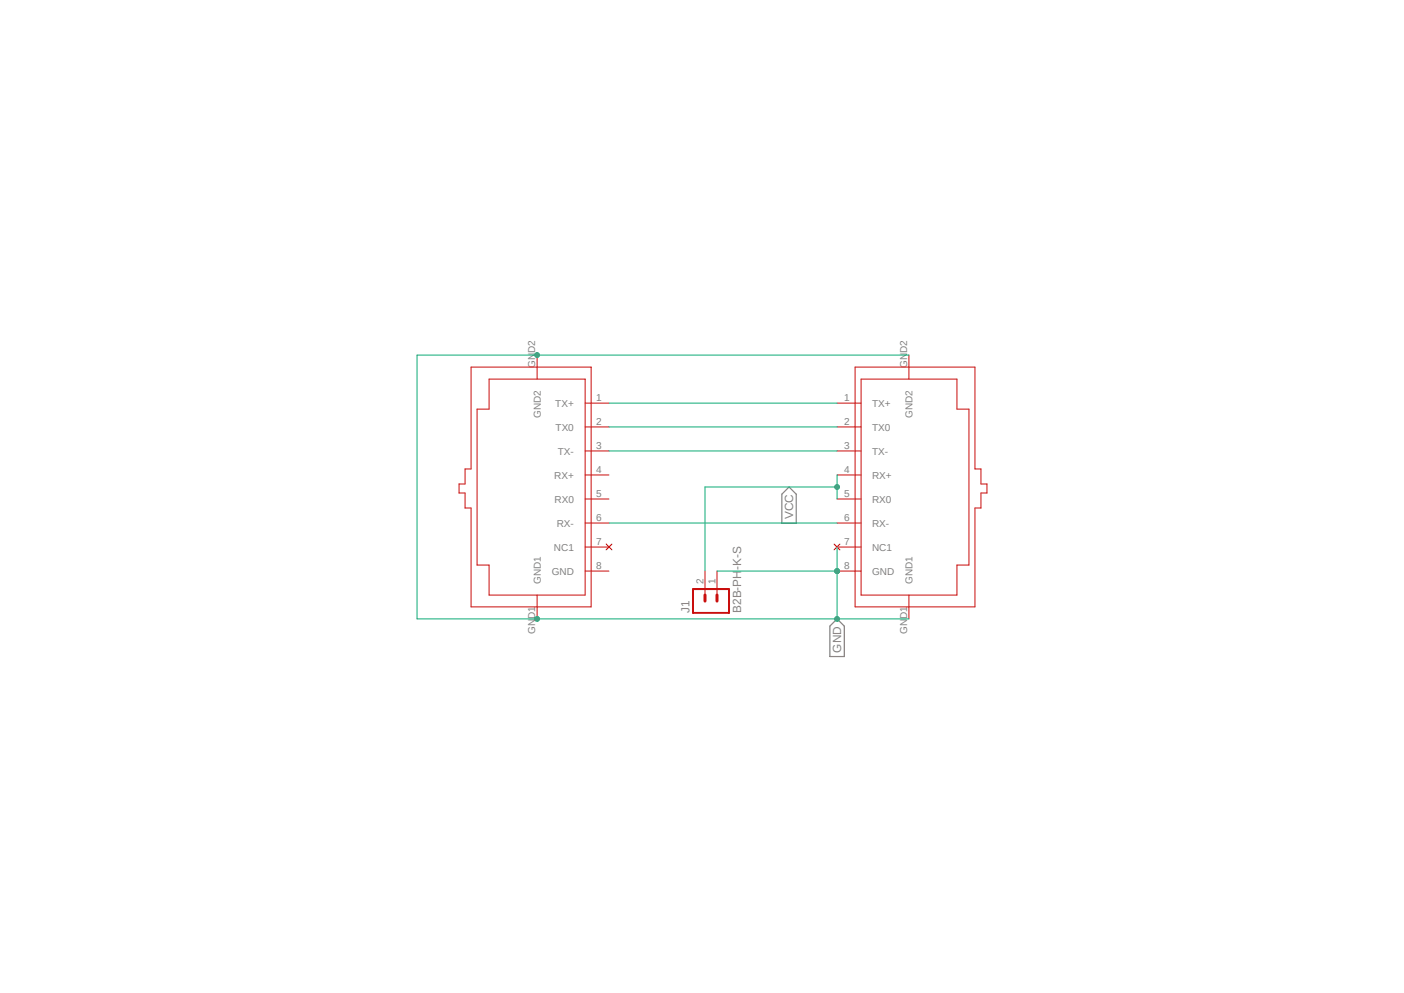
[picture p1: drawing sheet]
<?xml version="1.0" encoding="utf-8"?>
<!DOCTYPE eagle SYSTEM "eagle.dtd">
<eagle version="9.6.2">
<drawing>
<settings>
<setting alwaysvectorfont="no"/>
<setting verticaltext="up"/>
</settings>
<grid distance="0.1" unitdist="inch" unit="inch" style="lines" multiple="1" display="no" altdistance="0.01" altunitdist="inch" altunit="inch"/>
<schematic xreflabel="%F%N/%S.%C%R" xrefpart="/%S.%C%R">
<libraries>
<library name="con-amphenol-rj45-ld">
<symbols>
<symbol name="RJ45-TRAFO">
<wire x1="-13.97" y1="-25.4" x2="-13.97" y2="25.4" width="0.1904" layer="94"/>
<wire x1="-13.97" y1="25.4" x2="11.43" y2="25.4" width="0.1904" layer="94"/>
<wire x1="11.43" y1="25.4" x2="11.43" y2="3.81" width="0.1904" layer="94"/>
<wire x1="11.43" y1="3.81" x2="12.7" y2="3.81" width="0.1904" layer="94"/>
<wire x1="12.7" y1="3.81" x2="12.7" y2="0.635" width="0.1904" layer="94"/>
<wire x1="12.7" y1="0.635" x2="13.97" y2="0.635" width="0.1904" layer="94"/>
<wire x1="13.97" y1="0.635" x2="13.97" y2="-1.27" width="0.1904" layer="94"/>
<wire x1="13.97" y1="-1.27" x2="12.7" y2="-1.27" width="0.1904" layer="94"/>
<wire x1="12.7" y1="-1.27" x2="12.7" y2="-4.445" width="0.1904" layer="94"/>
<wire x1="12.7" y1="-4.445" x2="11.43" y2="-4.445" width="0.1904" layer="94"/>
<wire x1="11.43" y1="-4.445" x2="11.43" y2="-25.4" width="0.1904" layer="94"/>
<wire x1="11.43" y1="-25.4" x2="-13.97" y2="-25.4" width="0.1904" layer="94"/>
<wire x1="-12.7" y1="-22.86" x2="-12.7" y2="22.86" width="0.1904" layer="94"/>
<wire x1="-12.7" y1="22.86" x2="7.62" y2="22.86" width="0.1904" layer="94"/>
<wire x1="7.62" y1="22.86" x2="7.62" y2="16.51" width="0.1904" layer="94"/>
<wire x1="7.62" y1="16.51" x2="10.16" y2="16.51" width="0.1904" layer="94"/>
<wire x1="10.16" y1="16.51" x2="10.16" y2="-16.51" width="0.1904" layer="94"/>
<wire x1="10.16" y1="-16.51" x2="7.62" y2="-16.51" width="0.1904" layer="94"/>
<wire x1="7.62" y1="-16.51" x2="7.62" y2="-22.86" width="0.1904" layer="94"/>
<wire x1="7.62" y1="-22.86" x2="-12.7" y2="-22.86" width="0.1904" layer="94"/>
<pin name="TX+" x="-17.78" y="17.78" length="middle"/>
<pin name="TX0" x="-17.78" y="12.7" length="middle"/>
<pin name="TX-" x="-17.78" y="7.62" length="middle"/>
<pin name="RX+" x="-17.78" y="2.54" length="middle"/>
<pin name="RX0" x="-17.78" y="-2.54" length="middle"/>
<pin name="RX-" x="-17.78" y="-7.62" length="middle"/>
<pin name="NC1" x="-17.78" y="-12.7" length="middle" direction="nc"/>
<pin name="GND" x="-17.78" y="-17.78" length="middle" direction="sup"/>
<pin name="GND2" x="-2.54" y="27.94" length="middle" direction="sup" rot="R270"/>
<pin name="GND1" x="-2.54" y="-27.94" length="middle" direction="sup" rot="R90"/>
</symbol>
</symbols>
<devicesets>
<deviceset name="RJ45-TRAFO">
<gates>
<gate name="G$1" symbol="RJ45-TRAFO" x="0" y="0"/>
</gates>
<devices>
<device name="" package="RJ45-TRAFO">
<connects>
<connect gate="G$1" pin="GND" pad="8"/>
<connect gate="G$1" pin="GND1" pad="GND1"/>
<connect gate="G$1" pin="GND2" pad="GND2"/>
<connect gate="G$1" pin="NC1" pad="7"/>
<connect gate="G$1" pin="RX+" pad="4"/>
<connect gate="G$1" pin="RX-" pad="6"/>
<connect gate="G$1" pin="RX0" pad="5"/>
<connect gate="G$1" pin="TX+" pad="1"/>
<connect gate="G$1" pin="TX-" pad="3"/>
<connect gate="G$1" pin="TX0" pad="2"/>
</connects>
<technologies>
<technology name=""/>
</technologies>
</device>
</devices>
</deviceset>
</devicesets>
</library>
<library name="con-JST PH">
<symbols>
<symbol name="M_1R02">
<wire x1="3.81" y1="-5.08" x2="-1.27" y2="-5.08" width="0.4064" layer="94"/>
<wire x1="1.27" y1="0" x2="2.54" y2="0" width="0.6096" layer="94"/>
<wire x1="1.27" y1="-2.54" x2="2.54" y2="-2.54" width="0.6096" layer="94"/>
<wire x1="-1.27" y1="2.54" x2="-1.27" y2="-5.08" width="0.4064" layer="94"/>
<wire x1="3.81" y1="-5.08" x2="3.81" y2="2.54" width="0.4064" layer="94"/>
<wire x1="-1.27" y1="2.54" x2="3.81" y2="2.54" width="0.4064" layer="94"/>
<text x="-1.27" y="-7.62" size="1.778" layer="96">&gt;VALUE</text>
<text x="-1.27" y="3.302" size="1.778" layer="95">&gt;NAME</text>
<pin name="1" x="7.62" y="-2.54" visible="pad" length="middle" direction="pas" swaplevel="1" rot="R180"/>
<pin name="2" x="7.62" y="0" visible="pad" length="middle" direction="pas" swaplevel="1" rot="R180"/>
</symbol>
</symbols>
<devicesets>
<deviceset name="B2B-PH" prefix="X">
<gates>
<gate name="G$1" symbol="M_1R02" x="0" y="0"/>
</gates>
<devices>
<device name="-K-S" package="B2B-PH-K-S">
<connects>
<connect gate="G$1" pin="1" pad="1"/>
<connect gate="G$1" pin="2" pad="2"/>
</connects>
<technologies>
<technology name=""/>
</technologies>
</device>
<device name="-KL" package="B2B-PH-K-S">
<connects>
<connect gate="G$1" pin="1" pad="1"/>
<connect gate="G$1" pin="2" pad="2"/>
</connects>
<technologies>
<technology name=""/>
</technologies>
</device>
<device name="-SM4-TB" package="B2B-PH-SM4-TB">
<connects>
<connect gate="G$1" pin="1" pad="1"/>
<connect gate="G$1" pin="2" pad="2"/>
</connects>
<technologies>
<technology name=""/>
</technologies>
</device>
</devices>
</deviceset>
</devicesets>
</library>
</libraries>
<attributes>
</attributes>
<variantdefs>
</variantdefs>
<classes>
<class number="0" name="default" width="0" drill="0">
</class>
</classes>
<parts>
<part name="U$1" library="con-amphenol-rj45-ld" deviceset="RJ45-TRAFO" device=""/>
<part name="U$2" library="con-amphenol-rj45-ld" deviceset="RJ45-TRAFO" device=""/>
<part name="J1" library="con-JST PH" deviceset="B2B-PH" device="-K-S"/>
</parts>
<sheets>
<sheet>
<plain>
</plain>
<instances>
<instance part="U$1" gate="G$1" x="71.12" y="45.72" smashed="yes" rot="MR0"/>
<instance part="U$2" gate="G$1" x="154.94" y="45.72" smashed="yes"/>
<instance part="J1" gate="G$1" x="109.22" y="20.32" smashed="yes" rot="R90">
<attribute name="VALUE" x="116.84" y="19.05" size="1.778" layer="96" rot="R90"/>
<attribute name="NAME" x="105.918" y="19.05" size="1.778" layer="95" rot="R90"/>
</instance>
</instances>
<busses>
</busses>
<nets>
<net name="N$1" class="0">
<segment>
<pinref part="U$1" gate="G$1" pin="TX+"/>
<pinref part="U$2" gate="G$1" pin="TX+"/>
<wire x1="88.9" y1="63.5" x2="137.16" y2="63.5" width="0.1524" layer="91"/>
</segment>
</net>
<net name="N$2" class="0">
<segment>
<pinref part="U$2" gate="G$1" pin="TX0"/>
<pinref part="U$1" gate="G$1" pin="TX0"/>
<wire x1="137.16" y1="58.42" x2="88.9" y2="58.42" width="0.1524" layer="91"/>
</segment>
</net>
<net name="N$4" class="0">
<segment>
<pinref part="U$2" gate="G$1" pin="RX-"/>
<pinref part="U$1" gate="G$1" pin="RX-"/>
<wire x1="137.16" y1="38.1" x2="88.9" y2="38.1" width="0.1524" layer="91"/>
</segment>
</net>
<net name="N$3" class="0">
<segment>
<pinref part="U$1" gate="G$1" pin="TX-"/>
<pinref part="U$2" gate="G$1" pin="TX-"/>
<wire x1="88.9" y1="53.34" x2="137.16" y2="53.34" width="0.1524" layer="91"/>
</segment>
</net>
<net name="GND" class="0">
<segment>
<pinref part="U$2" gate="G$1" pin="NC1"/>
<pinref part="U$2" gate="G$1" pin="GND"/>
<wire x1="137.16" y1="33.02" x2="137.16" y2="27.94" width="0.1524" layer="91"/>
<pinref part="J1" gate="G$1" pin="1"/>
<wire x1="137.16" y1="27.94" x2="111.76" y2="27.94" width="0.1524" layer="91"/>
<junction x="137.16" y="27.94"/>
<label x="137.16" y="17.78" size="1.778" layer="95" rot="R270" xref="yes"/>
<pinref part="U$1" gate="G$1" pin="GND2"/>
<pinref part="U$2" gate="G$1" pin="GND2"/>
<wire x1="73.66" y1="73.66" x2="152.4" y2="73.66" width="0.1524" layer="91"/>
<wire x1="73.66" y1="73.66" x2="48.26" y2="73.66" width="0.1524" layer="91"/>
<junction x="73.66" y="73.66"/>
<pinref part="U$2" gate="G$1" pin="GND1"/>
<pinref part="U$1" gate="G$1" pin="GND1"/>
<wire x1="152.4" y1="17.78" x2="137.16" y2="17.78" width="0.1524" layer="91"/>
<wire x1="137.16" y1="17.78" x2="73.66" y2="17.78" width="0.1524" layer="91"/>
<wire x1="48.26" y1="73.66" x2="48.26" y2="17.78" width="0.1524" layer="91"/>
<wire x1="48.26" y1="17.78" x2="73.66" y2="17.78" width="0.1524" layer="91"/>
<junction x="73.66" y="17.78"/>
<wire x1="137.16" y1="27.94" x2="137.16" y2="17.78" width="0.1524" layer="91"/>
<junction x="137.16" y="27.94"/>
<junction x="137.16" y="17.78"/>
</segment>
</net>
<net name="VCC" class="0">
<segment>
<pinref part="U$2" gate="G$1" pin="RX0"/>
<pinref part="U$2" gate="G$1" pin="RX+"/>
<wire x1="137.16" y1="43.18" x2="137.16" y2="45.72" width="0.1524" layer="91"/>
<wire x1="137.16" y1="45.72" x2="137.16" y2="48.26" width="0.1524" layer="91"/>
<wire x1="137.16" y1="45.72" x2="109.22" y2="45.72" width="0.1524" layer="91"/>
<junction x="137.16" y="45.72"/>
<pinref part="J1" gate="G$1" pin="2"/>
<wire x1="109.22" y1="45.72" x2="109.22" y2="27.94" width="0.1524" layer="91"/>
<label x="127" y="45.72" size="1.778" layer="95" rot="R270" xref="yes"/>
</segment>
</net>
</nets>
</sheet>
</sheets>
</schematic>
</drawing>
</eagle>
